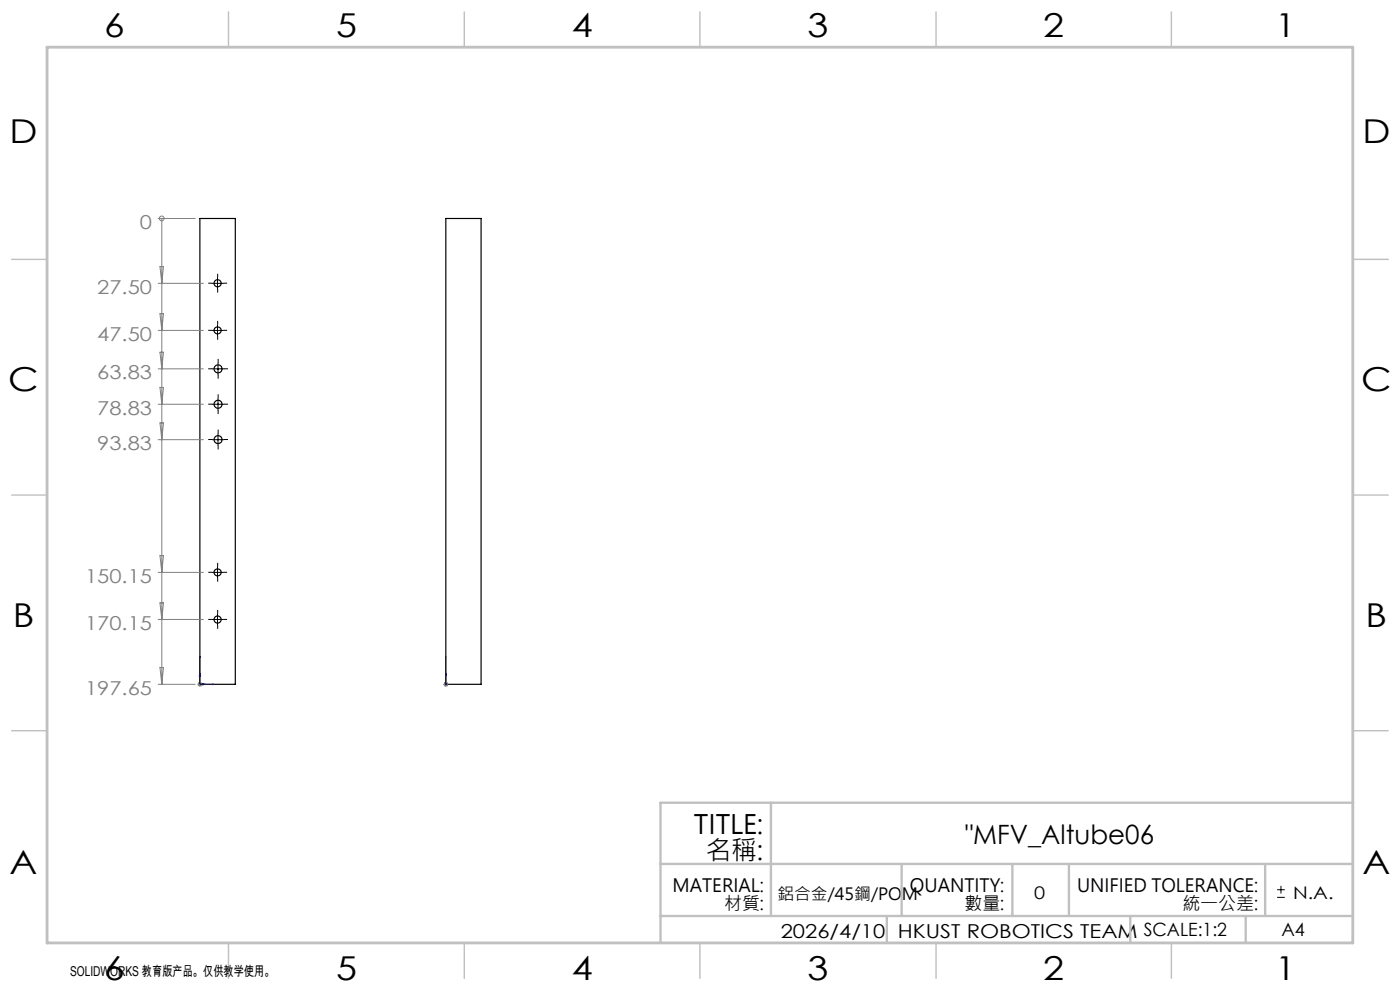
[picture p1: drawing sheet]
<svg xmlns="http://www.w3.org/2000/svg" width="297mm" height="210mm" viewBox="0 0 297 210" stroke-linecap="round" stroke-linejoin="round" font-family="sans-serif">
<g fill="none" stroke="#000" stroke-width=".25">
<path d="M42.4 46.3h7.5v98.9h-7.5zM94.6 46.3h7.5v98.9h-7.5z"/>
<circle cx="46.2" cy="60.1" r=".76"/>
<circle cx="46.2" cy="70.1" r=".75"/>
<circle cx="46.2" cy="78.2" r=".85"/>
<circle cx="46.3" cy="85.7" r=".84"/>
<circle cx="46.3" cy="93.3" r=".84"/>
<circle cx="46.2" cy="131.4" r=".76"/>
<circle cx="46.2" cy="121.4" r=".75"/>
</g>
<g fill="none" stroke="#000" stroke-width=".21">
<path d="M46.1 58.8v2.5M44.9 70.1h2.5M44.9 60.1h2.5M45 78.2h2.5M46.1 68.9v2.4M46.2 77v2.5M45 93.3h2.5M45 85.8h2.5M46.2 84.5v2.5M46.2 92v2.5M44.9 121.4h2.5M44.9 131.4h2.5"/>
<path d="M46.1 120.1v2.6M46.1 130.2v2.5M270.9 190.4h1.7M270.9 188.7h1.7M271.7 187.9v1.6"/>
</g>
<g fill="none" stroke="#808080" stroke-width=".21">
<path d="M33.5 46.3h7.9M33.9 56.5h.8l-.4 3.6zM34.3 46.3h.1M34.3 46.3v98.9M33.5 60.1h9.6M33.5 70.1h9.6M33.5 78.2h9.6M33.9 66.5h.8l-.4 3.6zM33.9 74.7h.8l-.4 3.5zM33.5 85.8h9.6M33.5 93.3h9.6M33.9 82.2h.8l-.4 3.6z"/>
<path d="M33.9 89.7h.8l-.4 3.6zM33.9 117.9h.8l-.4 3.5zM33.5 121.4h9.6M33.5 131.4h9.6M33.9 127.9h.8l-.4 3.5zM33.5 145.2h7.9M33.9 141.6h.8l-.4 3.6zM41.9 145.2h1M42.1 144.8l.7 .7M42.4 144.7v1M42.8 144.8l-.7 .7M94.1 145.2h1"/>
<path d="M94.2 144.8l.7 .7M94.6 144.7v1M94.9 144.8l-.7 .7"/>
<circle cx="34.3" cy="46.3" r=".5"/>
</g>
<path d="M42.4 139.2l.1 .3h-.2zM42.4 139.2v6h3M94.6 139.2v.3v-.3M94.6 139.2v6M42.4 142.8l.1 .6h-.2zM43 145l.6 .2-.6 .1zM45.1 145.1l.3 .1h-.3zM94.6 145.1v.1zM94.6 145v.3zM94.6 142.8v.6v-.6M94.6 145.2h.1" fill="none" stroke="#00f" stroke-width=".21"/>
<g fill="none" stroke="#000" stroke-width=".21" stroke-dasharray="15.2 1.3 1.3 1.3" stroke-linecap="butt">
<path d="M46.2 58.8v-.7M44.9 70.1h-.7M44.9 60.1h-.7M45 78.2h-.8M46.2 68.8v-.7M46.2 71.3v.8M46.2 61.3v.8M46.3 77v-.9M46.3 79.5v.8M47.4 70.1h.8M47.4 60.1h.8M47.5 78.2h.9"/>
<path d="M45 93.2h-.8M45 85.7h-.8M46.3 92v-.9M46.3 94.5v.8M46.3 84.5v-.9M46.3 87v.8M47.5 93.2h.9M47.5 85.7h.9M44.9 121.4h-.7M44.9 131.4h-.7M46.2 120.1v-.7M46.2 122.6v.8"/>
<path d="M46.2 130.1v-.7M46.2 132.6v.8M47.4 121.4h.8M47.4 131.4h.8"/>
</g>
<path d="M287 55h7.5M287 144.8v55.2h-187.2" fill="none" stroke="#c0c0c0" stroke-width=".21"/>
<path d="M163.5 170.3v24M287.1 170.3h-147v29.7M140.1 194.3h146.5M140.1 183.3h146.9M188.1 194.3v5.7M191.3 183.3v11M214.8 183.3v11M226.8 183.3v11M239.8 194.3v5.7M264.3 194.3v5.7M268.4 183.3v11" fill="none" stroke="#c0c0c0" stroke-width=".5"/>
<g fill="none" stroke="#c0c0c0" stroke-width=".3">
<path d="M48.5 2.5v7.5M98.5 2.5v7.5M148.5 2.5v7.5M198.6 2.5v7.5M248.5 2.5v7.5M2.5 55h7.5M287 55h7.5M2.5 105h7.5M287 105h7.5M2.5 155h7.5M287 155h7.5M48.5 200v7.5"/>
<path d="M98.5 200v7.5M148.5 200v7.5M198.6 200v7.5M248.5 200v7.5"/>
</g>
<path d="M10 10h277v190h-277z" fill="none" stroke="#c0c0c0" stroke-width=".6"/>
<g fill="#00f">
<path d="M45.1 145.1l.3 .1h-.3zM42.4 139.2l.1 .3h-.2z"/>
<path d="M43 145l.6 .2-.6 .1zM42.4 142.8l.1 .6h-.2zM94.6 145.1v.1zM94.6 139.2v.3zM94.6 145v.3zM94.6 142.8v.6z"/>
</g>
<g font-size="7">
<text x="22.1" y="7.9">6</text>
<text x="71.3" y="7.9">5</text>
<text x="121.3" y="7.9">4</text>
<text x="171.3" y="7.9">3</text>
<text x="221.3" y="7.9">2</text>
<text x="270.5" y="7.9">1</text>
<text x="2" y="30.4">D</text>
<text x="289" y="30.4">D</text>
<text x="1.7" y="82.9">C</text>
<text x="288.8" y="82.9">C</text>
<text x="2.7" y="132.9">B</text>
<text x="289.7" y="132.9">B</text>
<text x="2" y="185.4">A</text>
<text x="289" y="185.4">A</text>
<text x="22.1" y="207.9">6</text>
<text x="71.3" y="207.9">5</text>
<text x="121.3" y="207.9">4</text>
<text x="171.3" y="207.9">3</text>
<text x="221.3" y="207.9">2</text>
<text x="270.5" y="207.9">1</text>
</g>
<g font-size="5.6">
<text x="147.2" y="176.9">TITLE:</text>
<text x="204.8" y="178.9">&quot;MFV_Altube06</text>
<text x="149.6" y="182.5">名稱:</text>
</g>
<g font-size="4.1" fill="#808080">
<text x="29.7" y="48.5">0</text>
<text x="20.6" y="62.3">27.50</text>
<text x="20.6" y="72.3">47.50</text>
<text x="20.6" y="80.4">63.83</text>
<text x="20.6" y="87.9">78.83</text>
<text x="20.6" y="95.4">93.83</text>
<text x="18" y="123.6">150.15</text>
<text x="18" y="133.6">170.15</text>
<text x="18" y="147.4">197.65</text>
</g>
<g font-size="4.1">
<text x="165.6" y="199">2026/4/10</text>
<text x="190.5" y="199">HKUST ROBOTICS TEAM SCALE:1:2</text>
</g>
<g font-size="3.9">
<text x="142.7" y="189.2">MATERIAL:</text>
<text x="193" y="189.2">QUANTITY:</text>
<text x="228.5" y="189.2">UNIFIED TOLERANCE:</text>
<text x="153.6" y="193.1">材質:</text>
<text x="204.6" y="193.1">數量:</text>
<text x="250.8" y="193.1">統一公差:</text>
<text x="271.9" y="198.6">A4</text>
</g>
<g font-size="3.7">
<text x="219.4" y="190.7">0</text>
<text x="274.3" y="190.7">N.A.</text>
</g>
<text font-size="3.6" x="164.9" y="190.8">鋁合金/45鋼/POM</text>
<text font-size="2.9" x="14.9" y="207.1">SOLIDWORKS 教育版产品。仅供教学使用。</text>
</svg>
